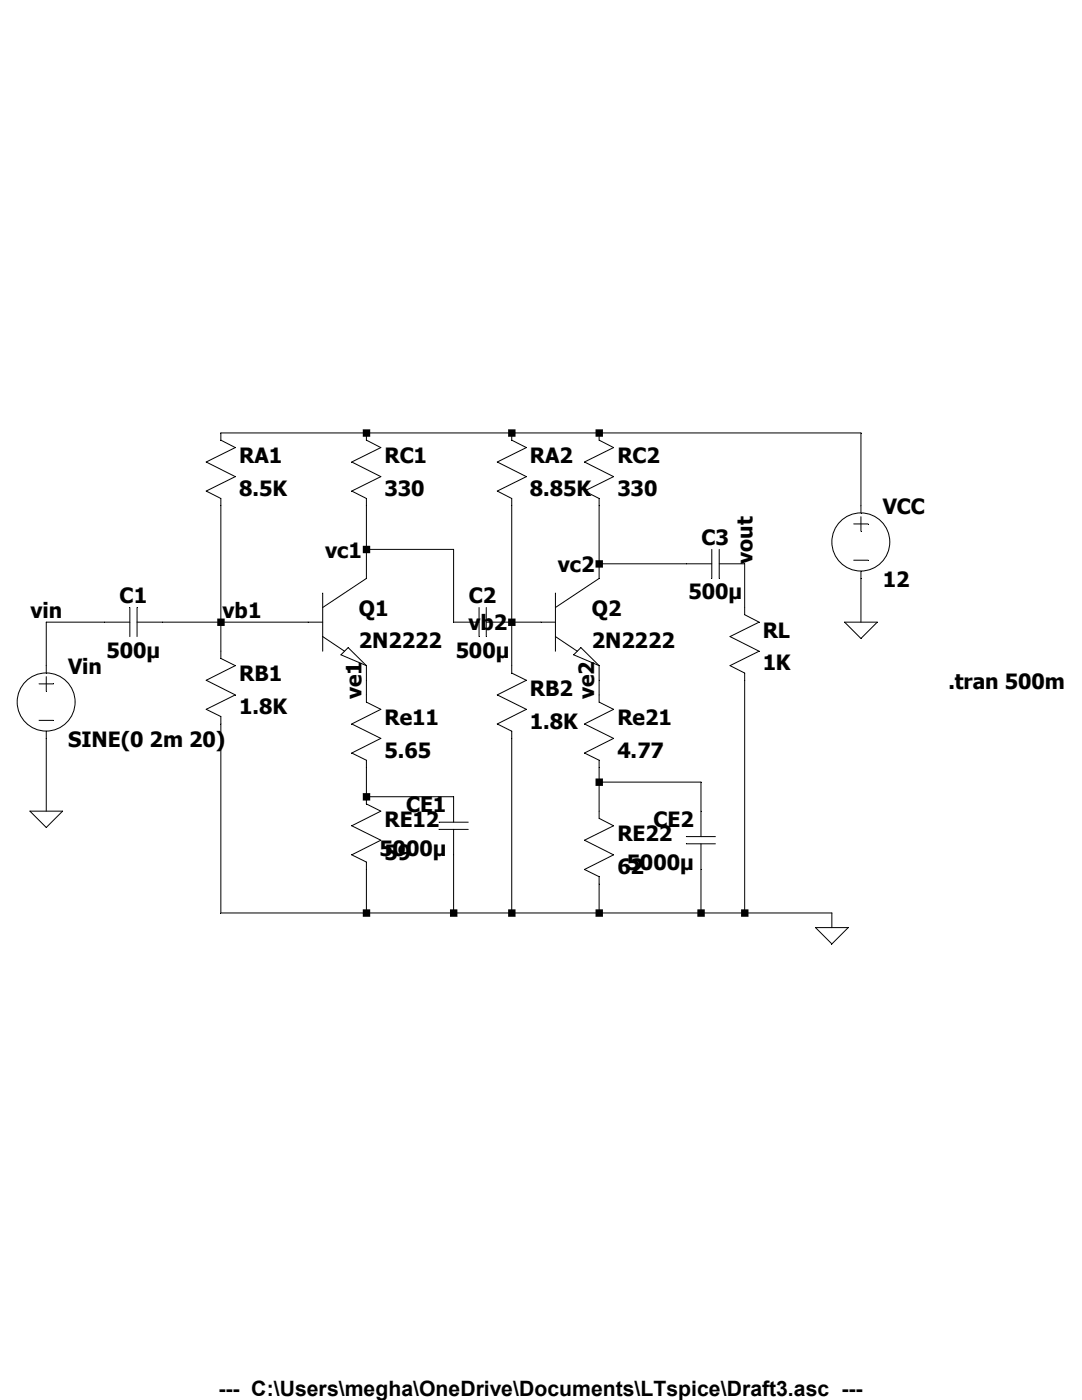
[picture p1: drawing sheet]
<svg xmlns="http://www.w3.org/2000/svg" width="216mm" height="279mm" viewBox="0 0 216 279" stroke-linecap="round" stroke-linejoin="round" font-family="sans-serif">
<g fill="none" stroke="#000" stroke-width=".2">
<path d="M73.1 86.4v1.4l2.9 1.5-5.8 2.9 5.8 2.9-5.8 2.9 2.9 1.5v15.9l-8.7 5.8M102.1 86.4v1.4l2.9 1.5-5.8 2.9 5.8 2.9-5.8 2.9 2.9 1.5v34.8l2.9 1.5-5.8 2.9 5.8 2.9-5.8 2.9 2.9 1.4v36.3M119.5 86.4v1.4l2.9 1.5-5.8 2.9 5.8 2.9-5.8 2.9 2.9 1.5v15.9l-8.7 5.8M64.4 118.4v11.6M73.1 109.6h17.4v14.6h5.1M110.8 118.4v11.6M119.5 112.5h22.5M142 109.6v5.8M143.5 112.5h5.1v10.2l2.9 1.5-5.8 2.8 5.8 3-5.8 2.8 2.9 1.5v47.9M143.5 109.6v5.8M170.3 104.6h2.9M170.3 111.8h2.9"/>
<path d="M171.8 102.4v-16h-127.7v1.4l2.8 1.5-5.8 2.9 5.8 2.9-5.8 2.9 3 1.5v31.9l2.8 1.4-5.8 3 5.8 2.9-5.8 2.9 3 1.4v39.2h121.9v2.9M171.8 103.1v2.9M171.8 114v10.2M7.8 136.5h2.9M9.2 135v2.9M25.9 124.2h-16.7v10.1M25.9 121.2v5.8M27.3 124.2h37.1M27.3 121.2v5.8M64.4 127l4.3 3M68 130.7l1.5-1.5 3.6 3.6zM73.1 132.8v7.3l2.9 1.5-5.8 2.9 5.8 2.9-5.8 2.9 2.9 1.4v8.7l2.9 1.5-5.8 2.9 5.8 2.9-5.8 2.9 2.9 1.4v10.2"/>
<path d="M95.6 121.2v5.8M97 124.2h13.8M97 121.2v5.8M110.8 127l4.4 3M115.9 129.2l3.6 3.6-5-2.1zM119.5 132.8v7.3l2.9 1.5-5.8 2.9 5.8 2.9-5.8 2.9 2.9 1.4v11.6l2.9 1.5-5.8 2.9 5.8 2.9-5.8 2.9 2.9 1.5v7.2M168.5 124.2h6.5l-3.2 3.2zM7.8 143.8h2.9M9.2 145.9v16M73.1 159h17.4v5.1M119.5 156.1h20.4v10.9M6 161.9h6.5l-3.3 3.2z"/>
<path d="M87.6 165.5h5.8M87.6 164.1h5.8M90.5 165.5v16.7M136.9 168.4h5.8M136.9 167h5.8M139.9 168.4v13.8M162.7 185.1h6.5l-3.2 3.3z"/>
<circle cx="171.8" cy="108.2" r="5.8"/>
<circle cx="9.2" cy="140.1" r="5.8"/>
</g>
<path d="M43.3 123.4h1.5v1.5h-1.5zM72.4 85.7h1.5v1.5h-1.5zM72.4 108.9h1.5v1.5h-1.5zM72.4 158.3h1.5v1.5h-1.5zM72.4 181.5h1.5v1.5h-1.5zM89.8 181.5h1.5v1.5h-1.5zM101.4 85.7h1.5v1.5h-1.5zM101.4 123.4h1.5v1.5h-1.5zM101.4 181.5h1.5v1.5h-1.5zM118.8 85.7h1.5v1.5h-1.5zM118.8 111.8h1.5v1.5h-1.5zM118.8 155.4h1.5v1.4h-1.5zM118.8 181.5h1.5v1.5h-1.5zM139.1 181.5h1.5v1.5h-1.5zM147.9 181.5h1.5v1.5h-1.5z" fill-rule="evenodd" fill="#000"/>
<g font-size="4.2">
<text x="47.7" y="92.4">RA1</text>
<text x="76.7" y="92.4">RC1</text>
<text x="105.7" y="92.4">RA2</text>
<text x="123.2" y="92.4">RC2</text>
<text x="47.7" y="98.9">8.5K</text>
<text x="76.7" y="98.9">330</text>
<text x="105.7" y="98.9">8.85K</text>
<text x="123.2" y="98.9">330</text>
<text x="176.1" y="102.6">VCC</text>
<text x="64.9" y="111.3">vc1</text>
<text x="140" y="108.8">C3</text>
<text x="150.2" y="112.5" transform="rotate(-90 150.2 112.5)">vout</text>
<text x="111.3" y="114.2">vc2</text>
<text x="137.4" y="119.6">500µ</text>
<text x="176.1" y="117.1">12</text>
<text x="6.1" y="123.3">vin</text>
<text x="23.9" y="120.4">C1</text>
<text x="44.4" y="123.3">vb1</text>
<text x="71.6" y="122.9">Q1</text>
<text x="93.5" y="125.8">vb2</text>
<text x="93.6" y="120.4">C2</text>
<text x="118.1" y="122.9">Q2</text>
<text x="21.3" y="131.2">500µ</text>
<text x="71.6" y="129.4">2N2222</text>
<text x="90.9" y="131.2">500µ</text>
<text x="118.1" y="129.4">2N2222</text>
<text x="152.2" y="127.3">RL</text>
<text x="13.6" y="134.5">Vin</text>
<text x="47.7" y="136">RB1</text>
<text x="152.2" y="133.8">1K</text>
<text x="189.2" y="137.4">.tran 500m</text>
<text x="47.7" y="142.5">1.8K</text>
<text x="72.1" y="139.6" transform="rotate(-90 72.1 139.6)">ve1</text>
<text x="105.7" y="138.9">RB2</text>
<text x="118.6" y="139.6" transform="rotate(-90 118.6 139.6)">ve2</text>
<text x="13.6" y="149">SINE(0 2m 20)</text>
<text x="76.7" y="144.7">Re11</text>
<text x="105.7" y="145.4">1.8K</text>
<text x="123.2" y="144.7">Re21</text>
<text x="76.7" y="151.2">5.65</text>
<text x="123.2" y="151.2">4.77</text>
<text x="76.7" y="165">RE12</text>
<text x="81" y="162.1">CE1</text>
<text x="123.2" y="167.9">RE22</text>
<text x="130.4" y="165">CE2</text>
<text x="75.7" y="170.8">5000µ</text>
<text x="76.7" y="171.5">59</text>
<text x="125.1" y="173.7">5000µ</text>
<text x="123.2" y="174.4">62</text>
<text x="43.6" y="278.7">--- C:\Users\megha\OneDrive\Documents\LTspice\Draft3.asc ---</text>
</g>
</svg>
